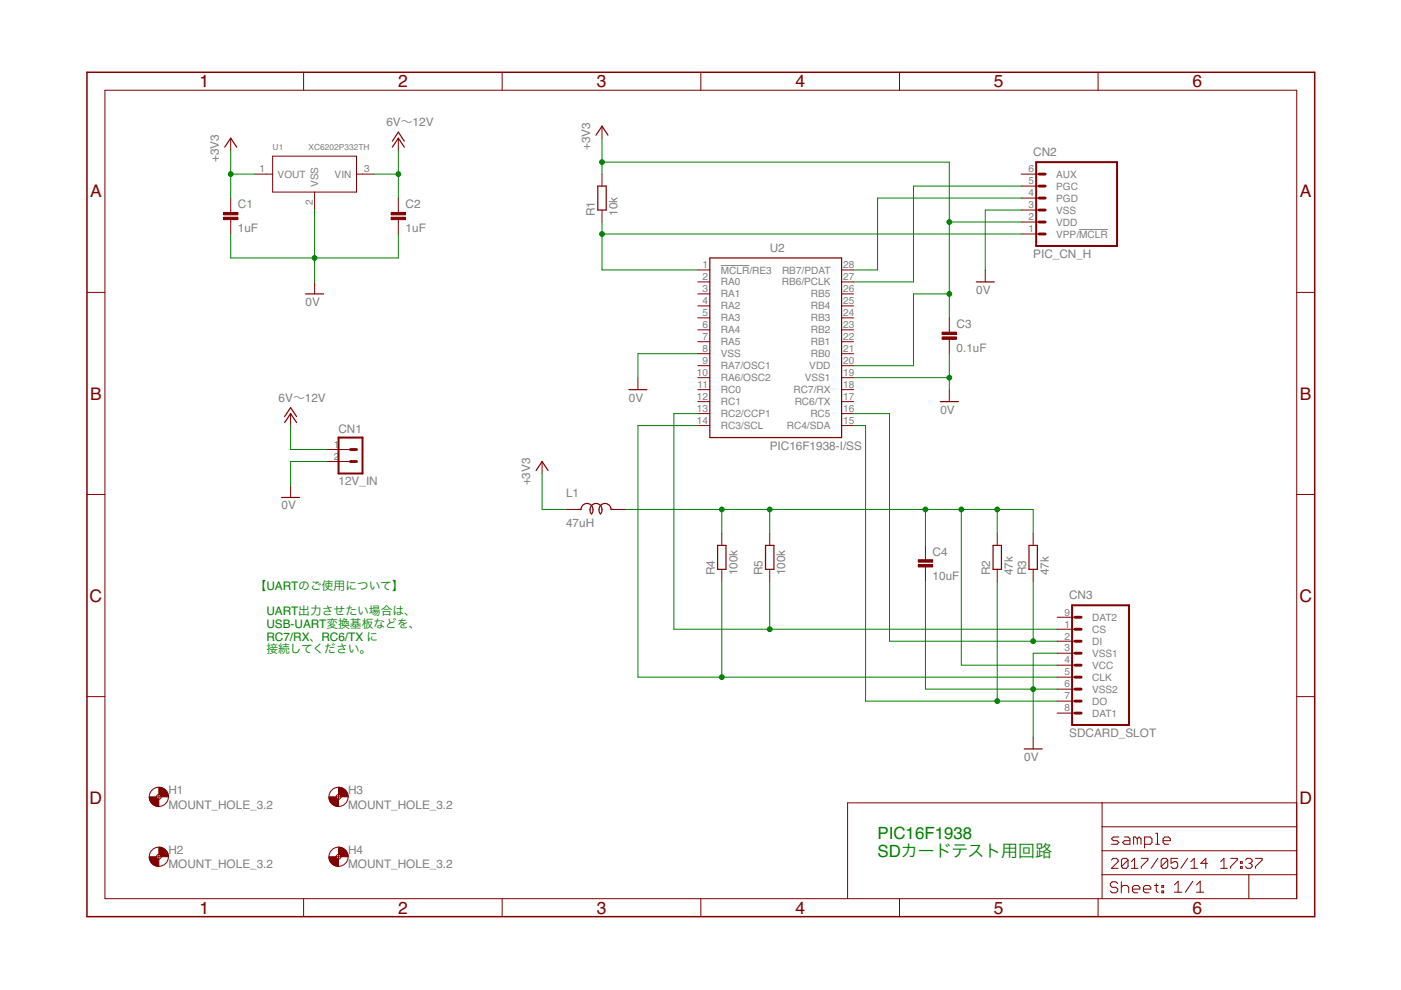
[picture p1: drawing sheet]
<?xml version="1.0" encoding="utf-8"?>
<!DOCTYPE eagle SYSTEM "eagle.dtd">
<eagle version="7.5.0">
<drawing>
<settings>
<setting alwaysvectorfont="no"/>
<setting verticaltext="up"/>
</settings>
<grid distance="0.1" unitdist="inch" unit="inch" style="lines" multiple="1" display="no" altdistance="0.01" altunitdist="inch" altunit="inch"/>
<schematic xreflabel="%F%N/%S.%C%R" xrefpart="/%S.%C%R">
<libraries>
<library name="Generic">
<symbols>
<symbol name="A4L-LOC">
<wire x1="256.54" y1="3.81" x2="256.54" y2="8.89" width="0.1016" layer="94"/>
<wire x1="256.54" y1="8.89" x2="256.54" y2="13.97" width="0.1016" layer="94"/>
<wire x1="256.54" y1="13.97" x2="256.54" y2="19.05" width="0.1016" layer="94"/>
<wire x1="256.54" y1="19.05" x2="256.54" y2="24.13" width="0.1016" layer="94"/>
<wire x1="161.29" y1="3.81" x2="161.29" y2="24.13" width="0.1016" layer="94"/>
<wire x1="161.29" y1="24.13" x2="215.265" y2="24.13" width="0.1016" layer="94"/>
<wire x1="215.265" y1="24.13" x2="256.54" y2="24.13" width="0.1016" layer="94"/>
<wire x1="246.38" y1="3.81" x2="246.38" y2="8.89" width="0.1016" layer="94"/>
<wire x1="246.38" y1="8.89" x2="256.54" y2="8.89" width="0.1016" layer="94"/>
<wire x1="246.38" y1="8.89" x2="215.265" y2="8.89" width="0.1016" layer="94"/>
<wire x1="215.265" y1="8.89" x2="215.265" y2="3.81" width="0.1016" layer="94"/>
<wire x1="215.265" y1="8.89" x2="215.265" y2="13.97" width="0.1016" layer="94"/>
<wire x1="215.265" y1="13.97" x2="256.54" y2="13.97" width="0.1016" layer="94"/>
<wire x1="215.265" y1="13.97" x2="215.265" y2="19.05" width="0.1016" layer="94"/>
<wire x1="215.265" y1="19.05" x2="256.54" y2="19.05" width="0.1016" layer="94"/>
<wire x1="215.265" y1="19.05" x2="215.265" y2="24.13" width="0.1016" layer="94"/>
<text x="217.17" y="15.24" size="2.54" layer="94" font="vector">&gt;DRAWING_NAME</text>
<text x="217.17" y="10.16" size="2.286" layer="94" font="vector">&gt;LAST_DATE_TIME</text>
<text x="230.505" y="5.08" size="2.54" layer="94" font="vector">&gt;SHEET</text>
<text x="216.916" y="4.953" size="2.54" layer="94" font="vector">Sheet:</text>
<frame x1="0" y1="0" x2="260.35" y2="179.07" columns="6" rows="4" layer="94"/>
</symbol>
<symbol name="MOUNT_HOLE">
<wire x1="0" y1="1.27" x2="1.27" y2="0" width="1.524" layer="94" curve="-90" cap="flat"/>
<wire x1="-1.27" y1="0" x2="0" y2="-1.27" width="1.524" layer="94" curve="90" cap="flat"/>
<wire x1="-0.508" y1="0" x2="0.508" y2="0" width="0.0508" layer="94"/>
<wire x1="0" y1="0.508" x2="0" y2="-0.508" width="0.0508" layer="94"/>
<circle x="0" y="0" radius="2.032" width="0.0508" layer="94"/>
<circle x="0" y="0" radius="0.508" width="0.0508" layer="94"/>
<text x="2.032" y="0.5842" size="1.778" layer="95">&gt;NAME</text>
<text x="2.032" y="-2.4638" size="1.778" layer="96">&gt;VALUE</text>
</symbol>
</symbols>
<devicesets>
<deviceset name="A4L-LOC" prefix="FRAME">
<gates>
<gate name="G$1" symbol="A4L-LOC" x="0" y="0"/>
</gates>
<devices>
<device name="">
<technologies>
<technology name=""/>
</technologies>
</device>
</devices>
</deviceset>
<deviceset name="MOUNT_HOLE" prefix="H">
<gates>
<gate name="G$1" symbol="MOUNT_HOLE" x="0" y="0"/>
</gates>
<devices>
<device name="_3.2" package="3,2">
<technologies>
<technology name=""/>
</technologies>
</device>
</devices>
</deviceset>
</devicesets>
</library>
<library name="Parts">
<symbols>
<symbol name="RESISTOR">
<wire x1="2.54" y1="-0.889" x2="7.62" y2="-0.889" width="0.254" layer="94"/>
<wire x1="7.62" y1="0.889" x2="2.54" y2="0.889" width="0.254" layer="94"/>
<wire x1="7.62" y1="-0.889" x2="7.62" y2="0.889" width="0.254" layer="94"/>
<wire x1="2.54" y1="-0.889" x2="2.54" y2="0.889" width="0.254" layer="94"/>
<text x="1.27" y="1.4986" size="1.778" layer="95">&gt;NAME</text>
<text x="1.27" y="-3.302" size="1.778" layer="96">&gt;VALUE</text>
<pin name="2" x="10.16" y="0" visible="off" length="short" direction="pas" swaplevel="1" rot="R180"/>
<pin name="1" x="0" y="0" visible="off" length="short" direction="pas" swaplevel="1"/>
</symbol>
<symbol name="CAP">
<wire x1="0" y1="-2.54" x2="0" y2="-3.048" width="0.1524" layer="94"/>
<wire x1="0" y1="-5.08" x2="0" y2="-4.572" width="0.1524" layer="94"/>
<text x="1.524" y="-2.159" size="1.778" layer="95">&gt;NAME</text>
<text x="1.524" y="-7.239" size="1.778" layer="96">&gt;VALUE</text>
<rectangle x1="-1.524" y1="-4.572" x2="1.524" y2="-4.064" layer="94"/>
<rectangle x1="-1.524" y1="-3.556" x2="1.524" y2="-3.048" layer="94"/>
<pin name="1" x="0" y="0" visible="off" length="short" direction="pas" swaplevel="1" rot="R270"/>
<pin name="2" x="0" y="-7.62" visible="off" length="short" direction="pas" swaplevel="1" rot="R90"/>
</symbol>
<symbol name="PMIC-XC6202">
<wire x1="-8.89" y1="3.81" x2="8.89" y2="3.81" width="0.1524" layer="94"/>
<wire x1="8.89" y1="3.81" x2="8.89" y2="0" width="0.1524" layer="94"/>
<wire x1="8.89" y1="0" x2="8.89" y2="-3.81" width="0.1524" layer="94"/>
<wire x1="8.89" y1="-3.81" x2="0" y2="-3.81" width="0.1524" layer="94"/>
<wire x1="0" y1="-3.81" x2="-8.89" y2="-3.81" width="0.1524" layer="94"/>
<wire x1="-8.89" y1="-3.81" x2="-8.89" y2="0" width="0.1524" layer="94"/>
<pin name="VOUT" x="-12.7" y="0" length="short" direction="pas"/>
<pin name="VIN" x="12.7" y="0" length="short" direction="pas" rot="R180"/>
<pin name="VSS" x="0" y="-7.62" length="short" direction="pas" rot="R90"/>
<wire x1="-8.89" y1="0" x2="-8.89" y2="3.81" width="0.1524" layer="94"/>
<wire x1="-10.16" y1="0" x2="-8.89" y2="0" width="0.1524" layer="94"/>
<wire x1="0" y1="-5.08" x2="0" y2="-3.81" width="0.1524" layer="94"/>
<wire x1="10.16" y1="0" x2="8.89" y2="0" width="0.1524" layer="94"/>
<text x="-1.27" y="5.08" size="1.27" layer="96" ratio="10">&gt;VALUE</text>
<text x="-8.89" y="5.08" size="1.27" layer="95" ratio="10">&gt;NAME</text>
</symbol>
<symbol name="PIC16F1938">
<wire x1="2.54" y1="27.94" x2="30.48" y2="27.94" width="0.254" layer="94"/>
<wire x1="30.48" y1="27.94" x2="30.48" y2="-10.16" width="0.254" layer="94"/>
<wire x1="30.48" y1="-10.16" x2="2.54" y2="-10.16" width="0.254" layer="94"/>
<text x="15.24" y="29.21" size="1.778" layer="95">&gt;NAME</text>
<text x="15.24" y="-12.7" size="1.778" layer="96">&gt;VALUE</text>
<pin name="VDD" x="33.02" y="5.08" length="short" direction="pas" rot="R180"/>
<pin name="RA5" x="0" y="10.16" length="short"/>
<pin name="RA4" x="0" y="12.7" length="short"/>
<pin name="!MCLR!/RE3" x="0" y="25.4" length="short"/>
<pin name="VSS" x="0" y="7.62" length="short" direction="pas"/>
<pin name="RB7/PDAT" x="33.02" y="25.4" length="short" rot="R180"/>
<pin name="RB6/PCLK" x="33.02" y="22.86" length="short" rot="R180"/>
<pin name="RC2/CCP1" x="0" y="-5.08" length="short"/>
<pin name="RA1" x="0" y="20.32" length="short"/>
<pin name="RA0" x="0" y="22.86" length="short"/>
<pin name="RA3" x="0" y="15.24" length="short"/>
<pin name="RA2" x="0" y="17.78" length="short"/>
<pin name="VSS1" x="33.02" y="2.54" length="short" direction="pas" rot="R180"/>
<pin name="RA6/OSC2" x="0" y="2.54" length="short"/>
<pin name="RA7/OSC1" x="0" y="5.08" length="short"/>
<pin name="RB5" x="33.02" y="20.32" length="short" rot="R180"/>
<pin name="RB1" x="33.02" y="10.16" length="short" rot="R180"/>
<pin name="RB2" x="33.02" y="12.7" length="short" rot="R180"/>
<pin name="RB3" x="33.02" y="15.24" length="short" rot="R180"/>
<pin name="RB4" x="33.02" y="17.78" length="short" rot="R180"/>
<pin name="RB0" x="33.02" y="7.62" length="short" rot="R180"/>
<pin name="RC1" x="0" y="-2.54" length="short"/>
<pin name="RC3/SCL" x="0" y="-7.62" length="short"/>
<pin name="RC4/SDA" x="33.02" y="-7.62" length="short" rot="R180"/>
<wire x1="2.54" y1="-10.16" x2="2.54" y2="27.94" width="0.254" layer="94"/>
<pin name="RC5" x="33.02" y="-5.08" length="short" rot="R180"/>
<pin name="RC6/TX" x="33.02" y="-2.54" length="short" rot="R180"/>
<pin name="RC7/RX" x="33.02" y="0" length="short" rot="R180"/>
<pin name="RC0" x="0" y="0" length="short"/>
</symbol>
<symbol name="INDUCTOR">
<text x="0" y="2.54" size="1.778" layer="95">&gt;NAME</text>
<text x="0" y="-3.81" size="1.778" layer="96">&gt;VALUE</text>
<pin name="1" x="0" y="0" visible="off" length="short" direction="pas" swaplevel="1"/>
<pin name="2" x="12.7" y="0" visible="off" length="short" direction="pas" swaplevel="1" rot="R180"/>
<wire x1="5.08" y1="0" x2="7.62" y2="0" width="0.254" layer="94" curve="-180"/>
<wire x1="5.08" y1="0" x2="5.3975" y2="-0.9525" width="0.254" layer="94" curve="53.130102"/>
<wire x1="3.175" y1="0" x2="5.715" y2="0" width="0.254" layer="94" curve="-180"/>
<wire x1="6.985" y1="0" x2="7.3025" y2="-0.9525" width="0.254" layer="94" curve="53.130102"/>
<wire x1="7.62" y1="0" x2="7.3025" y2="-0.9525" width="0.254" layer="94" curve="-53.130102"/>
<wire x1="6.985" y1="0" x2="9.525" y2="0" width="0.254" layer="94" curve="-180"/>
<wire x1="5.715" y1="0" x2="5.3975" y2="-0.9525" width="0.254" layer="94" curve="-53.130102"/>
<wire x1="3.175" y1="0" x2="2.54" y2="0" width="0.254" layer="94"/>
<wire x1="9.525" y1="0" x2="10.16" y2="0" width="0.254" layer="94"/>
</symbol>
</symbols>
<devicesets>
<deviceset name="RESISTOR" prefix="R" uservalue="yes">
<gates>
<gate name="G$1" symbol="RESISTOR" x="0" y="0"/>
</gates>
<devices>
<device name="_0805" package="SMD_2012">
<connects>
<connect gate="G$1" pin="1" pad="1"/>
<connect gate="G$1" pin="2" pad="2"/>
</connects>
<technologies>
<technology name=""/>
</technologies>
</device>
<device name="_0603" package="SMD_1608">
<connects>
<connect gate="G$1" pin="1" pad="1"/>
<connect gate="G$1" pin="2" pad="2"/>
</connects>
<technologies>
<technology name=""/>
</technologies>
</device>
<device name="_600MIL" package="RESISTOR_0411_600MIL">
<connects>
<connect gate="G$1" pin="1" pad="1"/>
<connect gate="G$1" pin="2" pad="2"/>
</connects>
<technologies>
<technology name=""/>
</technologies>
</device>
<device name="_300MIL" package="RESISTOR_0207_300MIL">
<connects>
<connect gate="G$1" pin="1" pad="1"/>
<connect gate="G$1" pin="2" pad="2"/>
</connects>
<technologies>
<technology name=""/>
</technologies>
</device>
</devices>
</deviceset>
<deviceset name="CAP" prefix="C" uservalue="yes">
<gates>
<gate name="G$1" symbol="CAP" x="0" y="0"/>
</gates>
<devices>
<device name="_0805" package="SMD_2012">
<connects>
<connect gate="G$1" pin="1" pad="1"/>
<connect gate="G$1" pin="2" pad="2"/>
</connects>
<technologies>
<technology name=""/>
</technologies>
</device>
<device name="_0603" package="SMD_1608">
<connects>
<connect gate="G$1" pin="1" pad="1"/>
<connect gate="G$1" pin="2" pad="2"/>
</connects>
<technologies>
<technology name=""/>
</technologies>
</device>
<device name="_100MIL" package="CAP_100MIL">
<connects>
<connect gate="G$1" pin="1" pad="1"/>
<connect gate="G$1" pin="2" pad="2"/>
</connects>
<technologies>
<technology name=""/>
</technologies>
</device>
<device name="_200MIL" package="CAP_200MIL">
<connects>
<connect gate="G$1" pin="1" pad="1"/>
<connect gate="G$1" pin="2" pad="2"/>
</connects>
<technologies>
<technology name=""/>
</technologies>
</device>
</devices>
</deviceset>
<deviceset name="XC6202*" prefix="U">
<gates>
<gate name="G$1" symbol="PMIC-XC6202" x="0" y="7.62"/>
</gates>
<devices>
<device name="P332TH" package="TO92-LINE">
<connects>
<connect gate="G$1" pin="VIN" pad="3"/>
<connect gate="G$1" pin="VOUT" pad="1"/>
<connect gate="G$1" pin="VSS" pad="2"/>
</connects>
<technologies>
<technology name=""/>
</technologies>
</device>
<device name="P502TB" package="TO92-LINE">
<connects>
<connect gate="G$1" pin="VIN" pad="3"/>
<connect gate="G$1" pin="VOUT" pad="1"/>
<connect gate="G$1" pin="VSS" pad="2"/>
</connects>
<technologies>
<technology name=""/>
</technologies>
</device>
</devices>
</deviceset>
<deviceset name="PIC16F1938*" prefix="U">
<gates>
<gate name="G$1" symbol="PIC16F1938" x="0" y="-25.4"/>
</gates>
<devices>
<device name="-I/SS" package="SSOP28">
<connects>
<connect gate="G$1" pin="!MCLR!/RE3" pad="1"/>
<connect gate="G$1" pin="RA0" pad="2"/>
<connect gate="G$1" pin="RA1" pad="3"/>
<connect gate="G$1" pin="RA2" pad="4"/>
<connect gate="G$1" pin="RA3" pad="5"/>
<connect gate="G$1" pin="RA4" pad="6"/>
<connect gate="G$1" pin="RA5" pad="7"/>
<connect gate="G$1" pin="RA6/OSC2" pad="10"/>
<connect gate="G$1" pin="RA7/OSC1" pad="9"/>
<connect gate="G$1" pin="RB0" pad="21"/>
<connect gate="G$1" pin="RB1" pad="22"/>
<connect gate="G$1" pin="RB2" pad="23"/>
<connect gate="G$1" pin="RB3" pad="24"/>
<connect gate="G$1" pin="RB4" pad="25"/>
<connect gate="G$1" pin="RB5" pad="26"/>
<connect gate="G$1" pin="RB6/PCLK" pad="27"/>
<connect gate="G$1" pin="RB7/PDAT" pad="28"/>
<connect gate="G$1" pin="RC0" pad="11"/>
<connect gate="G$1" pin="RC1" pad="12"/>
<connect gate="G$1" pin="RC2/CCP1" pad="13"/>
<connect gate="G$1" pin="RC3/SCL" pad="14"/>
<connect gate="G$1" pin="RC4/SDA" pad="15"/>
<connect gate="G$1" pin="RC5" pad="16"/>
<connect gate="G$1" pin="RC6/TX" pad="17"/>
<connect gate="G$1" pin="RC7/RX" pad="18"/>
<connect gate="G$1" pin="VDD" pad="20"/>
<connect gate="G$1" pin="VSS" pad="8"/>
<connect gate="G$1" pin="VSS1" pad="19"/>
</connects>
<technologies>
<technology name=""/>
</technologies>
</device>
</devices>
</deviceset>
<deviceset name="TC5026-22UH-060" prefix="L" uservalue="yes">
<gates>
<gate name="G$1" symbol="INDUCTOR" x="0" y="-7.62"/>
</gates>
<devices>
<device name="" package="TOROID_COIL-300MIL">
<connects>
<connect gate="G$1" pin="1" pad="1"/>
<connect gate="G$1" pin="2" pad="2"/>
</connects>
<technologies>
<technology name=""/>
</technologies>
</device>
</devices>
</deviceset>
</devicesets>
</library>
<library name="Supply">
<symbols>
<symbol name="+12V">
<wire x1="1.27" y1="-1.905" x2="0" y2="0" width="0.254" layer="94"/>
<wire x1="0" y1="0" x2="-1.27" y2="-1.905" width="0.254" layer="94"/>
<wire x1="1.27" y1="-0.635" x2="0" y2="1.27" width="0.254" layer="94"/>
<wire x1="0" y1="1.27" x2="-1.27" y2="-0.635" width="0.254" layer="94"/>
<text x="-2.54" y="2.54" size="1.778" layer="96">&gt;VALUE</text>
<pin name="+12V" x="0" y="-2.54" visible="off" length="short" direction="sup" rot="R90"/>
</symbol>
<symbol name="0V">
<wire x1="-1.905" y1="0" x2="1.905" y2="0" width="0.254" layer="94"/>
<text x="-1.905" y="-2.54" size="1.778" layer="96">&gt;VALUE</text>
<pin name="0V" x="0" y="2.54" visible="off" length="short" direction="sup" rot="R270"/>
</symbol>
<symbol name="+3V3">
<wire x1="1.27" y1="-1.905" x2="0" y2="0" width="0.254" layer="94"/>
<wire x1="0" y1="0" x2="-1.27" y2="-1.905" width="0.254" layer="94"/>
<text x="-2.54" y="-5.08" size="1.778" layer="96" rot="R90">&gt;VALUE</text>
<pin name="+3V3" x="0" y="-2.54" visible="off" length="short" direction="sup" rot="R90"/>
</symbol>
</symbols>
<devicesets>
<deviceset name="+12V" prefix="P+">
<gates>
<gate name="1" symbol="+12V" x="0" y="0"/>
</gates>
<devices>
<device name="">
<technologies>
<technology name=""/>
</technologies>
</device>
</devices>
</deviceset>
<deviceset name="0V" prefix="GND">
<gates>
<gate name="1" symbol="0V" x="0" y="0"/>
</gates>
<devices>
<device name="">
<technologies>
<technology name=""/>
</technologies>
</device>
</devices>
</deviceset>
<deviceset name="+3V3" prefix="+3V3">
<gates>
<gate name="G$1" symbol="+3V3" x="0" y="0"/>
</gates>
<devices>
<device name="">
<technologies>
<technology name=""/>
</technologies>
</device>
</devices>
</deviceset>
</devicesets>
</library>
<library name="Connectors">
<symbols>
<symbol name="PIC_CN">
<wire x1="20.32" y1="-2.54" x2="3.175" y2="-2.54" width="0.4064" layer="94"/>
<wire x1="3.81" y1="5.08" x2="5.08" y2="5.08" width="0.6096" layer="94"/>
<wire x1="3.81" y1="2.54" x2="5.08" y2="2.54" width="0.6096" layer="94"/>
<wire x1="3.81" y1="0" x2="5.08" y2="0" width="0.6096" layer="94"/>
<wire x1="3.81" y1="10.16" x2="5.08" y2="10.16" width="0.6096" layer="94"/>
<wire x1="3.81" y1="7.62" x2="5.08" y2="7.62" width="0.6096" layer="94"/>
<wire x1="3.81" y1="12.7" x2="5.08" y2="12.7" width="0.6096" layer="94"/>
<wire x1="3.175" y1="15.24" x2="3.175" y2="-2.54" width="0.4064" layer="94"/>
<wire x1="20.32" y1="-2.54" x2="20.32" y2="15.24" width="0.4064" layer="94"/>
<wire x1="3.175" y1="15.24" x2="20.32" y2="15.24" width="0.4064" layer="94"/>
<text x="2.54" y="-5.08" size="1.778" layer="96">&gt;VALUE</text>
<pin name="VPP/!MCLR" x="0" y="0" length="middle" direction="in" swaplevel="1"/>
<pin name="VDD" x="0" y="2.54" length="middle" direction="pas" swaplevel="1"/>
<pin name="VSS" x="0" y="5.08" length="middle" direction="pas" swaplevel="1"/>
<pin name="PGD" x="0" y="7.62" length="middle" swaplevel="1"/>
<pin name="PGC" x="0" y="10.16" length="middle" direction="in" swaplevel="1"/>
<pin name="AUX" x="0" y="12.7" length="middle" swaplevel="1"/>
<text x="2.54" y="16.51" size="1.778" layer="95">&gt;NAME</text>
</symbol>
<symbol name="CN_CONNECTION">
<wire x1="5.08" y1="-2.54" x2="0" y2="-2.54" width="0.4064" layer="94"/>
<wire x1="2.54" y1="2.54" x2="3.81" y2="2.54" width="0.6096" layer="94"/>
<wire x1="2.54" y1="0" x2="3.81" y2="0" width="0.6096" layer="94"/>
<wire x1="0" y1="5.08" x2="0" y2="-2.54" width="0.4064" layer="94"/>
<wire x1="5.08" y1="-2.54" x2="5.08" y2="5.08" width="0.4064" layer="94"/>
<wire x1="0" y1="5.08" x2="5.08" y2="5.08" width="0.4064" layer="94"/>
<text x="0" y="-5.08" size="1.778" layer="96">&gt;VALUE</text>
<pin name="2" x="-2.54" y="0" visible="pad" length="middle" direction="pas" swaplevel="1"/>
<pin name="1" x="-2.54" y="2.54" visible="pad" length="middle" direction="pas" swaplevel="1"/>
<text x="0" y="6.096" size="1.778" layer="95">&gt;NAME</text>
</symbol>
</symbols>
<devicesets>
<deviceset name="PIC_CN" prefix="CN">
<gates>
<gate name="G$1" symbol="PIC_CN" x="0" y="0"/>
</gates>
<devices>
<device name="_H" package="HEADER_6PIN">
<connects>
<connect gate="G$1" pin="AUX" pad="6"/>
<connect gate="G$1" pin="PGC" pad="5"/>
<connect gate="G$1" pin="PGD" pad="4"/>
<connect gate="G$1" pin="VDD" pad="2"/>
<connect gate="G$1" pin="VPP/!MCLR" pad="1"/>
<connect gate="G$1" pin="VSS" pad="3"/>
</connects>
<technologies>
<technology name=""/>
</technologies>
</device>
</devices>
</deviceset>
<deviceset name="CONN_2PIN" prefix="CN">
<gates>
<gate name="G$1" symbol="CN_CONNECTION" x="2.54" y="-2.54"/>
</gates>
<devices>
<device name="-L" package="HEADER_L_2PIN">
<connects>
<connect gate="G$1" pin="1" pad="1"/>
<connect gate="G$1" pin="2" pad="2"/>
</connects>
<technologies>
<technology name=""/>
</technologies>
</device>
</devices>
</deviceset>
</devicesets>
</library>
<library name="PartsForProto">
<symbols>
<symbol name="SDCARD_SLOT">
<wire x1="15.24" y1="-22.86" x2="3.175" y2="-22.86" width="0.4064" layer="94"/>
<wire x1="3.81" y1="-5.08" x2="5.08" y2="-5.08" width="0.6096" layer="94"/>
<wire x1="3.81" y1="-7.62" x2="5.08" y2="-7.62" width="0.6096" layer="94"/>
<wire x1="3.81" y1="0" x2="5.08" y2="0" width="0.6096" layer="94"/>
<wire x1="3.81" y1="-2.54" x2="5.08" y2="-2.54" width="0.6096" layer="94"/>
<wire x1="3.175" y1="2.54" x2="3.175" y2="-22.86" width="0.4064" layer="94"/>
<wire x1="15.24" y1="-22.86" x2="15.24" y2="2.54" width="0.4064" layer="94"/>
<wire x1="3.175" y1="2.54" x2="15.24" y2="2.54" width="0.4064" layer="94"/>
<text x="2.54" y="-25.4" size="1.778" layer="96">&gt;VALUE</text>
<pin name="VSS1" x="0" y="-7.62" length="middle" direction="pas" swaplevel="1"/>
<pin name="DAT2" x="0" y="0" length="middle" swaplevel="1"/>
<pin name="DI" x="0" y="-5.08" length="middle" swaplevel="1"/>
<pin name="CS" x="0" y="-2.54" length="middle" swaplevel="1"/>
<text x="2.54" y="3.81" size="1.778" layer="95">&gt;NAME</text>
<wire x1="3.81" y1="-10.16" x2="5.08" y2="-10.16" width="0.6096" layer="94"/>
<wire x1="3.81" y1="-12.7" x2="5.08" y2="-12.7" width="0.6096" layer="94"/>
<wire x1="3.81" y1="-15.24" x2="5.08" y2="-15.24" width="0.6096" layer="94"/>
<wire x1="3.81" y1="-17.78" x2="5.08" y2="-17.78" width="0.6096" layer="94"/>
<wire x1="3.81" y1="-20.32" x2="5.08" y2="-20.32" width="0.6096" layer="94"/>
<pin name="VCC" x="0" y="-10.16" length="middle" direction="pas" swaplevel="1"/>
<pin name="CLK" x="0" y="-12.7" length="middle" swaplevel="1"/>
<pin name="VSS2" x="0" y="-15.24" length="middle" direction="pas" swaplevel="1"/>
<pin name="DO" x="0" y="-17.78" length="middle" swaplevel="1"/>
<pin name="DAT1" x="0" y="-20.32" length="middle" swaplevel="1"/>
</symbol>
</symbols>
<devicesets>
<deviceset name="SDCARD_SLOT" prefix="CN">
<gates>
<gate name="G$1" symbol="SDCARD_SLOT" x="0" y="0"/>
</gates>
<devices>
<device name="" package="SDCARD_SLOT">
<connects>
<connect gate="G$1" pin="CLK" pad="5"/>
<connect gate="G$1" pin="CS" pad="1"/>
<connect gate="G$1" pin="DAT1" pad="8"/>
<connect gate="G$1" pin="DAT2" pad="9"/>
<connect gate="G$1" pin="DI" pad="2"/>
<connect gate="G$1" pin="DO" pad="7"/>
<connect gate="G$1" pin="VCC" pad="4"/>
<connect gate="G$1" pin="VSS1" pad="3"/>
<connect gate="G$1" pin="VSS2" pad="6"/>
</connects>
<technologies>
<technology name=""/>
</technologies>
</device>
</devices>
</deviceset>
</devicesets>
</library>
</libraries>
<attributes>
</attributes>
<variantdefs>
</variantdefs>
<classes>
<class number="0" name="default" width="0" drill="0">
</class>
</classes>
<parts>
<part name="FRAME1" library="Generic" deviceset="A4L-LOC" device=""/>
<part name="C3" library="Parts" deviceset="CAP" device="_200MIL" value="0.1uF"/>
<part name="R1" library="Parts" deviceset="RESISTOR" device="_300MIL" value="10k"/>
<part name="CN2" library="Connectors" deviceset="PIC_CN" device="_H"/>
<part name="U1" library="Parts" deviceset="XC6202*" device="P332TH" value="XC6202P332TH"/>
<part name="C1" library="Parts" deviceset="CAP" device="_200MIL" value="1uF"/>
<part name="C2" library="Parts" deviceset="CAP" device="_200MIL" value="1uF"/>
<part name="P+6" library="Supply" deviceset="+12V" device="" value="6V〜12V"/>
<part name="GND6" library="Supply" deviceset="0V" device=""/>
<part name="GND1" library="Supply" deviceset="0V" device=""/>
<part name="H1" library="Generic" deviceset="MOUNT_HOLE" device="_3.2"/>
<part name="H2" library="Generic" deviceset="MOUNT_HOLE" device="_3.2"/>
<part name="H3" library="Generic" deviceset="MOUNT_HOLE" device="_3.2"/>
<part name="H4" library="Generic" deviceset="MOUNT_HOLE" device="_3.2"/>
<part name="GND3" library="Supply" deviceset="0V" device=""/>
<part name="P+2" library="Supply" deviceset="+12V" device="" value="6V〜12V"/>
<part name="CN1" library="Connectors" deviceset="CONN_2PIN" device="-L" value="12V_IN"/>
<part name="GND4" library="Supply" deviceset="0V" device=""/>
<part name="+3V1" library="Supply" deviceset="+3V3" device=""/>
<part name="+3V2" library="Supply" deviceset="+3V3" device=""/>
<part name="U2" library="Parts" deviceset="PIC16F1938*" device="-I/SS"/>
<part name="GND2" library="Supply" deviceset="0V" device=""/>
<part name="CN3" library="PartsForProto" deviceset="SDCARD_SLOT" device=""/>
<part name="L1" library="Parts" deviceset="TC5026-22UH-060" device="" value="47uH"/>
<part name="+3V3" library="Supply" deviceset="+3V3" device=""/>
<part name="GND5" library="Supply" deviceset="0V" device=""/>
<part name="C4" library="Parts" deviceset="CAP" device="_200MIL" value="10uF"/>
<part name="R2" library="Parts" deviceset="RESISTOR" device="_300MIL" value="47k"/>
<part name="R3" library="Parts" deviceset="RESISTOR" device="_300MIL" value="47k"/>
<part name="R4" library="Parts" deviceset="RESISTOR" device="_300MIL" value="100k"/>
<part name="R5" library="Parts" deviceset="RESISTOR" device="_300MIL" value="100k"/>
</parts>
<sheets>
<sheet>
<plain>
<text x="35.56" y="55.88" size="1.778" layer="91">【UARTのご使用について】

　UART出力させたい場合は、
　USB-UART変換基板などを、
　RC7/RX、RC6/TX に
　接続してください。</text>
<text x="167.64" y="12.7" size="2.54" layer="91">PIC16F1938
SDカードテスト用回路</text>
</plain>
<instances>
<instance part="FRAME1" gate="G$1" x="0" y="0"/>
<instance part="C3" gate="G$1" x="182.88" y="127"/>
<instance part="R1" gate="G$1" x="109.22" y="147.32" rot="R90"/>
<instance part="CN2" gate="G$1" x="198.12" y="144.78"/>
<instance part="U1" gate="G$1" x="48.26" y="157.48"/>
<instance part="C1" gate="G$1" x="30.48" y="152.4"/>
<instance part="C2" gate="G$1" x="66.04" y="152.4"/>
<instance part="P+6" gate="1" x="66.04" y="165.1"/>
<instance part="GND6" gate="1" x="48.26" y="132.08"/>
<instance part="GND1" gate="1" x="116.84" y="111.76"/>
<instance part="H1" gate="G$1" x="15.24" y="25.4"/>
<instance part="H2" gate="G$1" x="15.24" y="12.7"/>
<instance part="H3" gate="G$1" x="53.34" y="25.4"/>
<instance part="H4" gate="G$1" x="53.34" y="12.7"/>
<instance part="GND3" gate="1" x="43.18" y="88.9"/>
<instance part="P+2" gate="1" x="43.18" y="106.68"/>
<instance part="CN1" gate="G$1" x="53.34" y="96.52"/>
<instance part="GND4" gate="1" x="190.5" y="134.62"/>
<instance part="+3V1" gate="G$1" x="30.48" y="165.1"/>
<instance part="+3V2" gate="G$1" x="109.22" y="167.64"/>
<instance part="U2" gate="G$1" x="129.54" y="111.76"/>
<instance part="GND2" gate="1" x="182.88" y="109.22"/>
<instance part="CN3" gate="G$1" x="205.74" y="63.5"/>
<instance part="L1" gate="G$1" x="101.6" y="86.36"/>
<instance part="+3V3" gate="G$1" x="96.52" y="96.52"/>
<instance part="GND5" gate="1" x="200.66" y="35.56"/>
<instance part="C4" gate="G$1" x="177.8" y="78.74"/>
<instance part="R2" gate="G$1" x="193.04" y="71.12" rot="R90"/>
<instance part="R3" gate="G$1" x="200.66" y="71.12" rot="R90"/>
<instance part="R4" gate="G$1" x="134.62" y="71.12" rot="R90"/>
<instance part="R5" gate="G$1" x="144.78" y="71.12" rot="R90"/>
</instances>
<busses>
</busses>
<nets>
<net name="+12V" class="0">
<segment>
<pinref part="P+6" gate="1" pin="+12V"/>
<pinref part="C2" gate="G$1" pin="1"/>
<wire x1="66.04" y1="162.56" x2="66.04" y2="157.48" width="0.1524" layer="91"/>
<pinref part="U1" gate="G$1" pin="VIN"/>
<wire x1="66.04" y1="157.48" x2="66.04" y2="152.4" width="0.1524" layer="91"/>
<wire x1="66.04" y1="157.48" x2="60.96" y2="157.48" width="0.1524" layer="91"/>
<junction x="66.04" y="157.48"/>
</segment>
<segment>
<pinref part="CN1" gate="G$1" pin="1"/>
<pinref part="P+2" gate="1" pin="+12V"/>
<wire x1="50.8" y1="99.06" x2="43.18" y2="99.06" width="0.1524" layer="91"/>
<wire x1="43.18" y1="99.06" x2="43.18" y2="104.14" width="0.1524" layer="91"/>
</segment>
</net>
<net name="0V" class="0">
<segment>
<pinref part="U1" gate="G$1" pin="VSS"/>
<wire x1="48.26" y1="149.86" x2="48.26" y2="139.7" width="0.1524" layer="91"/>
<pinref part="C1" gate="G$1" pin="2"/>
<wire x1="30.48" y1="144.78" x2="30.48" y2="139.7" width="0.1524" layer="91"/>
<wire x1="30.48" y1="139.7" x2="48.26" y2="139.7" width="0.1524" layer="91"/>
<junction x="48.26" y="139.7"/>
<wire x1="48.26" y1="139.7" x2="66.04" y2="139.7" width="0.1524" layer="91"/>
<pinref part="C2" gate="G$1" pin="2"/>
<wire x1="66.04" y1="139.7" x2="66.04" y2="144.78" width="0.1524" layer="91"/>
<pinref part="GND6" gate="1" pin="0V"/>
<wire x1="48.26" y1="134.62" x2="48.26" y2="139.7" width="0.1524" layer="91"/>
</segment>
<segment>
<pinref part="GND1" gate="1" pin="0V"/>
<pinref part="U2" gate="G$1" pin="VSS"/>
<wire x1="129.54" y1="119.38" x2="116.84" y2="119.38" width="0.1524" layer="91"/>
<wire x1="116.84" y1="119.38" x2="116.84" y2="114.3" width="0.1524" layer="91"/>
</segment>
<segment>
<pinref part="CN1" gate="G$1" pin="2"/>
<pinref part="GND3" gate="1" pin="0V"/>
<wire x1="50.8" y1="96.52" x2="43.18" y2="96.52" width="0.1524" layer="91"/>
<wire x1="43.18" y1="96.52" x2="43.18" y2="91.44" width="0.1524" layer="91"/>
</segment>
<segment>
<pinref part="GND4" gate="1" pin="0V"/>
<pinref part="CN2" gate="G$1" pin="VSS"/>
<wire x1="198.12" y1="149.86" x2="190.5" y2="149.86" width="0.1524" layer="91"/>
<wire x1="190.5" y1="149.86" x2="190.5" y2="137.16" width="0.1524" layer="91"/>
</segment>
<segment>
<pinref part="GND2" gate="1" pin="0V"/>
<pinref part="C3" gate="G$1" pin="2"/>
<wire x1="182.88" y1="119.38" x2="182.88" y2="114.3" width="0.1524" layer="91"/>
<pinref part="U2" gate="G$1" pin="VSS1"/>
<wire x1="182.88" y1="114.3" x2="182.88" y2="111.76" width="0.1524" layer="91"/>
<wire x1="162.56" y1="114.3" x2="182.88" y2="114.3" width="0.1524" layer="91"/>
<junction x="182.88" y="114.3"/>
</segment>
<segment>
<pinref part="CN3" gate="G$1" pin="VSS2"/>
<pinref part="GND5" gate="1" pin="0V"/>
<wire x1="205.74" y1="48.26" x2="200.66" y2="48.26" width="0.1524" layer="91"/>
<wire x1="200.66" y1="48.26" x2="200.66" y2="38.1" width="0.1524" layer="91"/>
<wire x1="200.66" y1="48.26" x2="200.66" y2="55.88" width="0.1524" layer="91"/>
<junction x="200.66" y="48.26"/>
<pinref part="CN3" gate="G$1" pin="VSS1"/>
<wire x1="200.66" y1="55.88" x2="205.74" y2="55.88" width="0.1524" layer="91"/>
<pinref part="C4" gate="G$1" pin="2"/>
<wire x1="177.8" y1="71.12" x2="177.8" y2="48.26" width="0.1524" layer="91"/>
<wire x1="177.8" y1="48.26" x2="200.66" y2="48.26" width="0.1524" layer="91"/>
</segment>
</net>
<net name="N$3" class="0">
<segment>
<pinref part="CN2" gate="G$1" pin="VPP/!MCLR"/>
<wire x1="109.22" y1="144.78" x2="198.12" y2="144.78" width="0.1524" layer="91"/>
<pinref part="R1" gate="G$1" pin="1"/>
<wire x1="109.22" y1="144.78" x2="109.22" y2="147.32" width="0.1524" layer="91"/>
<junction x="109.22" y="144.78"/>
<wire x1="109.22" y1="144.78" x2="109.22" y2="137.16" width="0.1524" layer="91"/>
<pinref part="U2" gate="G$1" pin="!MCLR!/RE3"/>
<wire x1="129.54" y1="137.16" x2="109.22" y2="137.16" width="0.1524" layer="91"/>
</segment>
</net>
<net name="N$2" class="0">
<segment>
<wire x1="167.64" y1="137.16" x2="167.64" y2="152.4" width="0.1524" layer="91"/>
<pinref part="CN2" gate="G$1" pin="PGD"/>
<wire x1="167.64" y1="152.4" x2="198.12" y2="152.4" width="0.1524" layer="91"/>
<pinref part="U2" gate="G$1" pin="RB7/PDAT"/>
<wire x1="162.56" y1="137.16" x2="167.64" y2="137.16" width="0.1524" layer="91"/>
</segment>
</net>
<net name="N$4" class="0">
<segment>
<pinref part="CN2" gate="G$1" pin="PGC"/>
<wire x1="198.12" y1="154.94" x2="175.26" y2="154.94" width="0.1524" layer="91"/>
<wire x1="175.26" y1="154.94" x2="175.26" y2="134.62" width="0.1524" layer="91"/>
<pinref part="U2" gate="G$1" pin="RB6/PCLK"/>
<wire x1="175.26" y1="134.62" x2="162.56" y2="134.62" width="0.1524" layer="91"/>
</segment>
</net>
<net name="+3V3" class="0">
<segment>
<pinref part="C1" gate="G$1" pin="1"/>
<pinref part="U1" gate="G$1" pin="VOUT"/>
<wire x1="30.48" y1="157.48" x2="30.48" y2="152.4" width="0.1524" layer="91"/>
<wire x1="30.48" y1="157.48" x2="35.56" y2="157.48" width="0.1524" layer="91"/>
<pinref part="+3V1" gate="G$1" pin="+3V3"/>
<wire x1="30.48" y1="157.48" x2="30.48" y2="162.56" width="0.1524" layer="91"/>
<junction x="30.48" y="157.48"/>
</segment>
<segment>
<pinref part="R1" gate="G$1" pin="2"/>
<wire x1="109.22" y1="157.48" x2="109.22" y2="160.02" width="0.1524" layer="91"/>
<pinref part="+3V2" gate="G$1" pin="+3V3"/>
<wire x1="109.22" y1="160.02" x2="109.22" y2="165.1" width="0.1524" layer="91"/>
<junction x="109.22" y="160.02"/>
<pinref part="CN2" gate="G$1" pin="VDD"/>
<wire x1="198.12" y1="147.32" x2="182.88" y2="147.32" width="0.1524" layer="91"/>
<wire x1="109.22" y1="160.02" x2="182.88" y2="160.02" width="0.1524" layer="91"/>
<wire x1="182.88" y1="160.02" x2="182.88" y2="147.32" width="0.1524" layer="91"/>
<pinref part="C3" gate="G$1" pin="1"/>
<wire x1="182.88" y1="127" x2="182.88" y2="132.08" width="0.1524" layer="91"/>
<junction x="182.88" y="147.32"/>
<pinref part="U2" gate="G$1" pin="VDD"/>
<wire x1="182.88" y1="132.08" x2="182.88" y2="147.32" width="0.1524" layer="91"/>
<wire x1="162.56" y1="116.84" x2="175.26" y2="116.84" width="0.1524" layer="91"/>
<wire x1="175.26" y1="116.84" x2="175.26" y2="132.08" width="0.1524" layer="91"/>
<wire x1="175.26" y1="132.08" x2="182.88" y2="132.08" width="0.1524" layer="91"/>
<junction x="182.88" y="132.08"/>
</segment>
<segment>
<pinref part="+3V3" gate="G$1" pin="+3V3"/>
<wire x1="96.52" y1="93.98" x2="96.52" y2="86.36" width="0.1524" layer="91"/>
<pinref part="L1" gate="G$1" pin="1"/>
<wire x1="96.52" y1="86.36" x2="101.6" y2="86.36" width="0.1524" layer="91"/>
</segment>
</net>
<net name="N$5" class="0">
<segment>
<pinref part="U2" gate="G$1" pin="RC4/SDA"/>
<wire x1="162.56" y1="104.14" x2="165.1" y2="104.14" width="0.1524" layer="91"/>
<pinref part="CN3" gate="G$1" pin="DO"/>
<wire x1="165.1" y1="104.14" x2="165.1" y2="45.72" width="0.1524" layer="91"/>
<wire x1="165.1" y1="45.72" x2="193.04" y2="45.72" width="0.1524" layer="91"/>
<pinref part="R2" gate="G$1" pin="1"/>
<wire x1="193.04" y1="45.72" x2="205.74" y2="45.72" width="0.1524" layer="91"/>
<wire x1="193.04" y1="71.12" x2="193.04" y2="45.72" width="0.1524" layer="91"/>
<junction x="193.04" y="45.72"/>
</segment>
</net>
<net name="N$6" class="0">
<segment>
<pinref part="CN3" gate="G$1" pin="DI"/>
<wire x1="205.74" y1="58.42" x2="200.66" y2="58.42" width="0.1524" layer="91"/>
<pinref part="U2" gate="G$1" pin="RC5"/>
<wire x1="200.66" y1="58.42" x2="170.18" y2="58.42" width="0.1524" layer="91"/>
<wire x1="170.18" y1="58.42" x2="170.18" y2="106.68" width="0.1524" layer="91"/>
<wire x1="170.18" y1="106.68" x2="162.56" y2="106.68" width="0.1524" layer="91"/>
<pinref part="R3" gate="G$1" pin="1"/>
<wire x1="200.66" y1="71.12" x2="200.66" y2="58.42" width="0.1524" layer="91"/>
<junction x="200.66" y="58.42"/>
</segment>
</net>
<net name="N$7" class="0">
<segment>
<pinref part="U2" gate="G$1" pin="RC2/CCP1"/>
<wire x1="129.54" y1="106.68" x2="124.46" y2="106.68" width="0.1524" layer="91"/>
<wire x1="124.46" y1="106.68" x2="124.46" y2="60.96" width="0.1524" layer="91"/>
<pinref part="CN3" gate="G$1" pin="CS"/>
<wire x1="124.46" y1="60.96" x2="144.78" y2="60.96" width="0.1524" layer="91"/>
<wire x1="144.78" y1="60.96" x2="205.74" y2="60.96" width="0.1524" layer="91"/>
<pinref part="R5" gate="G$1" pin="1"/>
<wire x1="144.78" y1="71.12" x2="144.78" y2="60.96" width="0.1524" layer="91"/>
<junction x="144.78" y="60.96"/>
</segment>
</net>
<net name="N$8" class="0">
<segment>
<pinref part="CN3" gate="G$1" pin="CLK"/>
<wire x1="205.74" y1="50.8" x2="134.62" y2="50.8" width="0.1524" layer="91"/>
<wire x1="134.62" y1="50.8" x2="116.84" y2="50.8" width="0.1524" layer="91"/>
<wire x1="116.84" y1="50.8" x2="116.84" y2="104.14" width="0.1524" layer="91"/>
<pinref part="U2" gate="G$1" pin="RC3/SCL"/>
<wire x1="116.84" y1="104.14" x2="129.54" y2="104.14" width="0.1524" layer="91"/>
<pinref part="R4" gate="G$1" pin="1"/>
<wire x1="134.62" y1="71.12" x2="134.62" y2="50.8" width="0.1524" layer="91"/>
<junction x="134.62" y="50.8"/>
</segment>
</net>
<net name="N$1" class="0">
<segment>
<pinref part="CN3" gate="G$1" pin="VCC"/>
<wire x1="185.42" y1="53.34" x2="205.74" y2="53.34" width="0.1524" layer="91"/>
<pinref part="R2" gate="G$1" pin="2"/>
<wire x1="193.04" y1="86.36" x2="193.04" y2="81.28" width="0.1524" layer="91"/>
<pinref part="R3" gate="G$1" pin="2"/>
<wire x1="193.04" y1="86.36" x2="200.66" y2="86.36" width="0.1524" layer="91"/>
<wire x1="200.66" y1="86.36" x2="200.66" y2="81.28" width="0.1524" layer="91"/>
<junction x="193.04" y="86.36"/>
<pinref part="R4" gate="G$1" pin="2"/>
<wire x1="193.04" y1="86.36" x2="185.42" y2="86.36" width="0.1524" layer="91"/>
<wire x1="185.42" y1="86.36" x2="177.8" y2="86.36" width="0.1524" layer="91"/>
<wire x1="177.8" y1="86.36" x2="144.78" y2="86.36" width="0.1524" layer="91"/>
<wire x1="144.78" y1="86.36" x2="134.62" y2="86.36" width="0.1524" layer="91"/>
<wire x1="134.62" y1="86.36" x2="134.62" y2="81.28" width="0.1524" layer="91"/>
<pinref part="R5" gate="G$1" pin="2"/>
<wire x1="144.78" y1="86.36" x2="144.78" y2="81.28" width="0.1524" layer="91"/>
<junction x="144.78" y="86.36"/>
<pinref part="L1" gate="G$1" pin="2"/>
<wire x1="114.3" y1="86.36" x2="134.62" y2="86.36" width="0.1524" layer="91"/>
<junction x="134.62" y="86.36"/>
<wire x1="185.42" y1="53.34" x2="185.42" y2="86.36" width="0.1524" layer="91"/>
<junction x="185.42" y="86.36"/>
<pinref part="C4" gate="G$1" pin="1"/>
<wire x1="177.8" y1="78.74" x2="177.8" y2="86.36" width="0.1524" layer="91"/>
<junction x="177.8" y="86.36"/>
</segment>
</net>
</nets>
</sheet>
</sheets>
</schematic>
</drawing>
<compatibility>
<note version="6.3" minversion="6.2.2" severity="warning">
Since Version 6.2.2 text objects can contain more than one line,
which will not be processed correctly with this version.
</note>
</compatibility>
</eagle>
